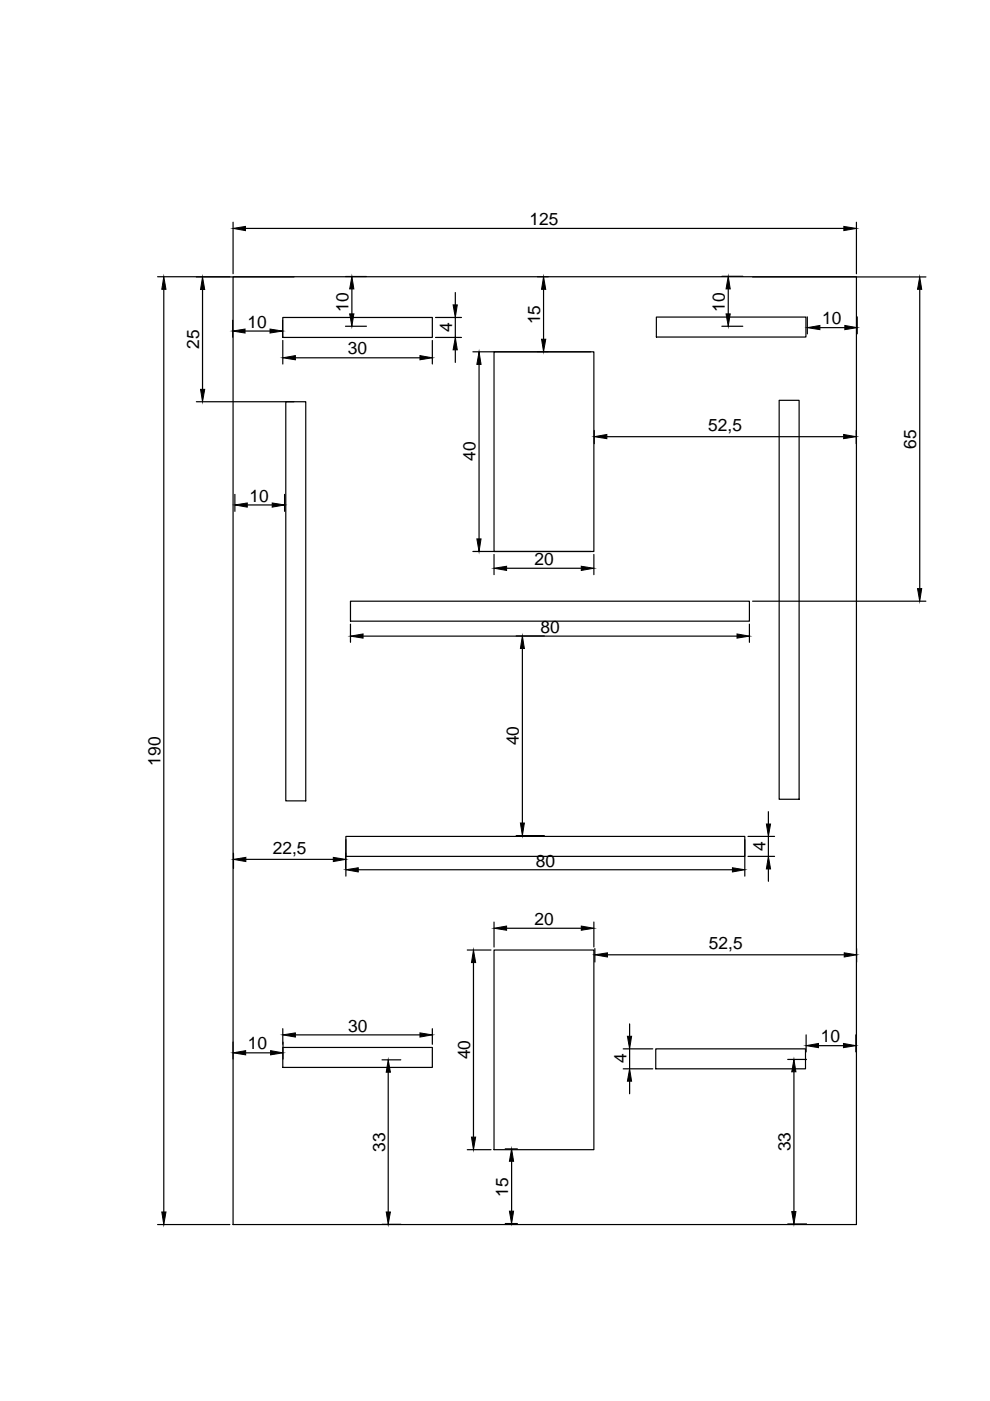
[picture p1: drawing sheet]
<svg xmlns="http://www.w3.org/2000/svg" width="210mm" height="297mm" viewBox="0 0 210 297" stroke-linecap="round" stroke-linejoin="round" font-family="sans-serif">
<!-- layer: 0 -->
<g fill="none" stroke="#000" stroke-width=".25">
<path d="M33.4 58.7h15.3M41.6 58.7h20.7M49.4 58.7h132.2v200.9h-132.2zM49.4 47.1v10.9M52 48.4h126.9M73.3 58.6h4.4M113.9 58.7h2.4M153 58.6h4.5M159.6 58.7h36.7M181.6 47.1v10.9M34.7 61.3v195.7M42.9 61.4v21.2"/>
<path d="M49.3 67.9v3.6M52 70.2h5.2M59.9 67.9v3.6M60 67.3h31.7v4.2h-31.7zM60 72.2v5M62.6 75.9h26.4M73.3 69.2h4.4M74.6 61.3v5.2M91.7 72.2v5M92.3 71.5h5.5M92.3 67.3h5.5M96.5 62v2.6"/>
<path d="M96.5 67.3v4.2M96.5 74.2v2.6M100.3 74.6h24.9M101.6 77.3v37M104.7 74.6h21.2v42.3h-21.2zM113.9 74.5h2.4M115.2 61.3v10.6M139.2 67.2h31.7v4.3h-31.7zM153 69.2h4.5M154.4 61.3v5.2M171.2 67.2v3.6M173.8 69.5h5.3"/>
<path d="M181.8 67.2v3.6M195 61.3v63.5M41.6 85.2h20.7M60.6 85.2h4.2v84.6h-4.2zM126 91.3v2.8M128.7 92.6h50.2M165.2 84.9h4.2v84.6h-4.2zM181.5 91.3v2.8M49.8 104.8v3.6M52.4 107.1h5.3M60.3 104.8v3.6M100.3 116.9h24.9"/>
<path d="M104.7 117.6v4.2M125.9 117.6v4.2M74.3 127.5h84.6v4.2h-84.6zM74.3 132.3v3.9M77 134.9h79.3M107.4 120.5h15.8M109.4 134.8h6M110.8 137.5v37M158.9 132.3v3.9M159.6 127.5h36.7M73.3 177.3h84.6v4.3h-84.6zM73.3 178v7.8"/>
<path d="M109.4 177.2h6M157.9 178v7.8M158.6 177.3h5.6M162.9 172.1v2.6M162.9 177.3v4.3M49.5 180.9v3.3M52.1 182.2h18.6M73.3 180.9v3.3M76 184.4h79.3M104.7 195.5v5.3M107.4 196.8h15.8M125.9 195.5v5.3"/>
<path d="M158.6 181.6h5.6M162.9 184.2v2.7M60 218.1v3.3M62.6 219.4h26.4M91.7 218.1v3.3M99.1 201.4h5M100.4 204.1v37M104.7 201.4h21.2v42.4h-21.2zM126.1 201.1v2.9M128.8 202.4h50.2M133.5 217.1v2.6M170.9 219.4v3.6"/>
<path d="M181.5 219.4v3.6M181.6 201.1v2.9M49.4 220.9v3.6M52.1 223.2h5.3M60 222.1h31.7v4.2h-31.7zM60 220.9v3.6M81 224.7h4M82.3 227.3v29.7M132.1 226.6h6.3M132.1 222.4h6.3M133.5 222.4v4.2M133.5 229.2v2.7"/>
<path d="M139 222.4h31.8v4.2h-31.8zM167 224.6h4M168.3 227.2v29.7M173.5 221.7h5.3M33.4 259.6h15.3M81 259.6h4M99.1 243.8h5M107.1 259.4h2.6M107.1 243.6h2.6M108.5 246.2v10.6M167 259.5h4"/>
</g>
<g fill="#000" stroke="#000" stroke-width=".21">
<path d="M49.4 48.4l2.6-.4v.9zM178.9 48l2.7 .4-2.7 .5zM34.7 58.7l.5 2.6h-.9zM42.9 58.7l.5 2.7h-.9zM49.3 70.2l2.7-.4v.8zM57.2 69.8l2.7 .4-2.7 .4zM60 75.9l2.6-.5v.9zM74.6 58.6l.4 2.7h-.9zM74.1 66.5h.9l-.4 2.7zM89 75.4l2.7 .5-2.7 .4zM96.5 71.5l.5 2.7h-.9zM96.1 64.6h.9l-.5 2.7z"/>
<path d="M101.6 74.6l.4 2.7h-.9zM115.2 58.7l.5 2.6h-.9zM114.8 71.9h.9l-.5 2.6zM154.4 58.6l.4 2.7h-.9zM153.9 66.5h.9l-.4 2.7zM171.2 69.5l2.6-.5v.9zM179.1 69l2.7 .5-2.7 .4zM195 58.7l.4 2.6h-.9zM42.5 82.6h.9l-.5 2.6zM126 92.6l2.7-.5v.9zM178.9 92.1l2.6 .5-2.6 .4zM49.8 107.1l2.6-.5v.9z"/>
<path d="M57.7 106.6l2.6 .5-2.6 .4zM101.1 114.3h.9l-.4 2.6zM74.3 134.9l2.7-.5v.9zM104.7 120.5l2.7-.4v.8zM110.8 134.8l.4 2.7h-.9zM123.2 120.1l2.7 .4-2.7 .4zM156.3 134.4l2.6 .5-2.6 .4zM194.5 124.8h.9l-.4 2.7zM110.3 174.5h.9l-.4 2.7zM162.5 174.7h.9l-.5 2.6zM49.5 182.2l2.6-.4v.9zM70.7 181.8l2.6 .4-2.6 .5z"/>
<path d="M73.3 184.4l2.7-.4v.9zM104.7 196.8l2.7-.5v.9zM123.2 196.3l2.7 .5-2.7 .4zM155.3 184l2.6 .4-2.6 .5zM162.9 181.6l.5 2.6h-.9zM60 219.4l2.6-.4v.9zM89 219l2.7 .4-2.7 .5zM100.4 201.4l.5 2.7h-.9zM126.1 202.4l2.7-.4v.9zM133 219.7h.9l-.4 2.7zM179 202l2.6 .4-2.6 .5zM49.4 223.2l2.7-.4v.8z"/>
<path d="M57.4 222.8l2.6 .4-2.6 .4zM82.3 224.7l.5 2.6h-.9zM133.5 226.6l.4 2.6h-.9zM168.3 224.6l.5 2.6h-.9zM170.9 221.7l2.6-.5v.9zM178.8 221.2l2.7 .5-2.7 .4zM34.3 257h.9l-.5 2.6zM81.9 257h.9l-.5 2.6zM100 241.1h.9l-.5 2.7zM108 256.8h.9l-.4 2.6zM108.5 243.6l.4 2.6h-.9zM167.9 256.9h.9l-.5 2.6z"/>
</g>
<g font-size="3.7">
<text x="112.3" y="47.8">125</text>
<text x="52.5" y="69.5">10</text>
<text x="73.9" y="66.1" transform="rotate(-90 73.9 66.1)">10</text>
<text x="95.9" y="70.4" transform="rotate(-90 95.9 70.4)">4</text>
<text x="114.5" y="68.8" transform="rotate(-90 114.5 68.8)">15</text>
<text x="153.7" y="66.1" transform="rotate(-90 153.7 66.1)">10</text>
<text x="174.3" y="68.7">10</text>
<text x="42.3" y="74" transform="rotate(-90 42.3 74)">25</text>
<text x="73.8" y="75.1">30</text>
<text x="150.2" y="91.4">52,5</text>
<text x="194.3" y="95.1" transform="rotate(-90 194.3 95.1)">65</text>
<text x="100.9" y="97.7" transform="rotate(-90 100.9 97.7)">40</text>
<text x="52.9" y="106.4">10</text>
<text x="113.3" y="119.8">20</text>
<text x="114.6" y="134.2">80</text>
<text x="110" y="158" transform="rotate(-90 110 158)">40</text>
<text x="34.1" y="162.3" transform="rotate(-90 34.1 162.3)">190</text>
<text x="57.8" y="181">22,5</text>
<text x="113.6" y="183.7">80</text>
<text x="162.3" y="180.4" transform="rotate(-90 162.3 180.4)">4</text>
<text x="113.3" y="196.1">20</text>
<text x="150.3" y="201.3">52,5</text>
<text x="73.8" y="218.7">30</text>
<text x="174" y="221">10</text>
<text x="52.5" y="222.5">10</text>
<text x="99.7" y="224.6" transform="rotate(-90 99.7 224.6)">40</text>
<text x="132.8" y="225.4" transform="rotate(-90 132.8 225.4)">4</text>
<text x="81.6" y="244.2" transform="rotate(-90 81.6 244.2)">33</text>
<text x="167.6" y="244.1" transform="rotate(-90 167.6 244.1)">33</text>
<text x="107.8" y="253.7" transform="rotate(-90 107.8 253.7)">15</text>
</g>
</svg>
